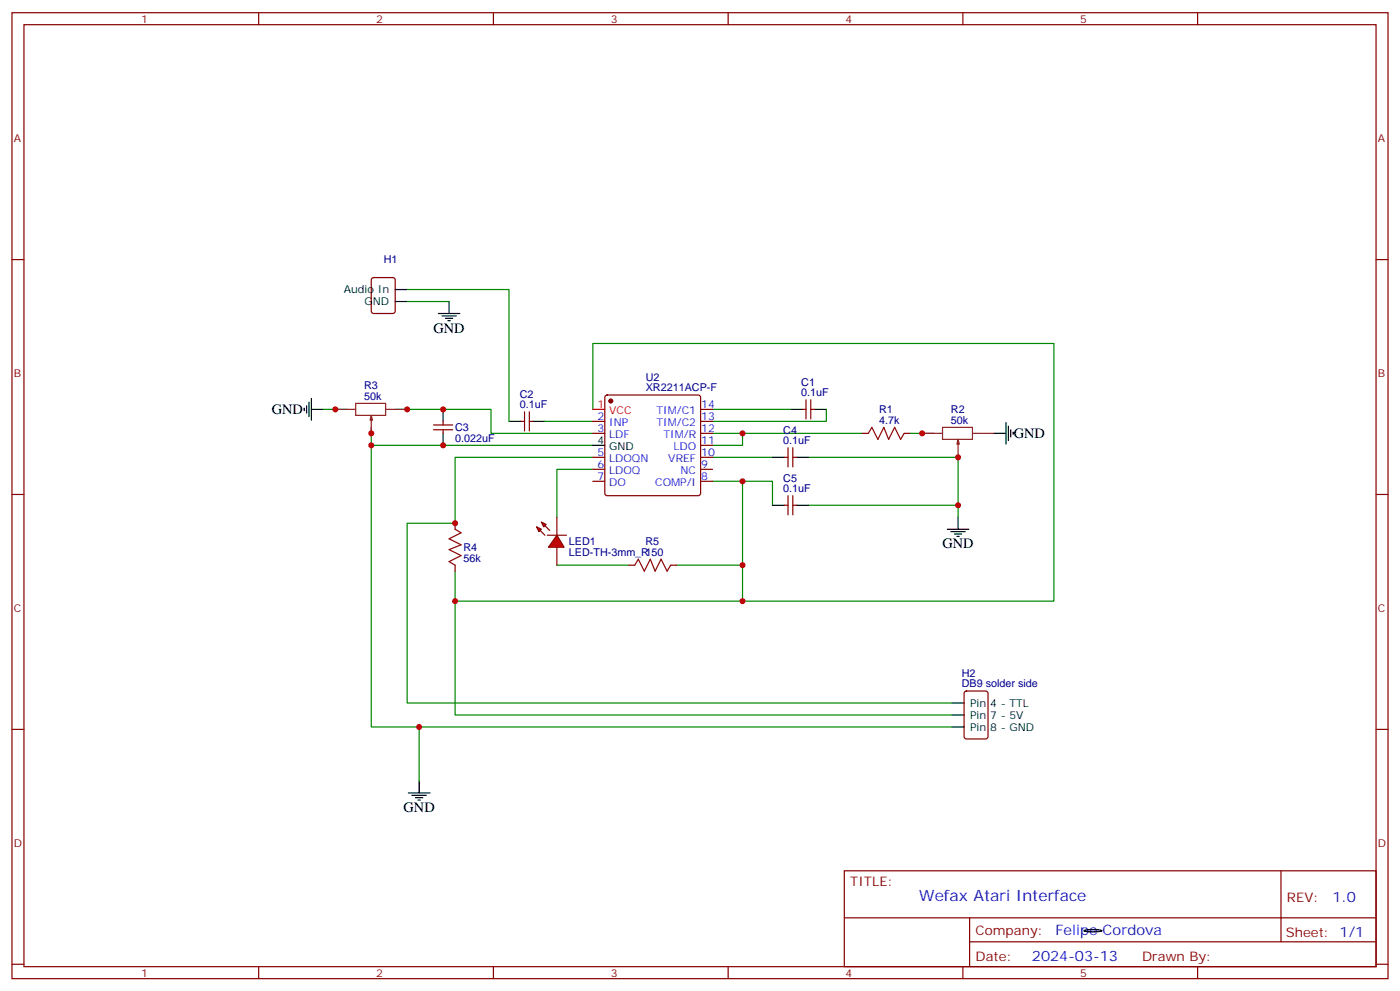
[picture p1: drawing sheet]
<svg xmlns="http://www.w3.org/2000/svg" width="412mm" height="292mm" viewBox="0 0 412 292" stroke-linecap="round" stroke-linejoin="round" font-family="sans-serif">
<g fill="none" stroke="#870000" stroke-width=".35">
<path d="M3.5 3.7h405.4v284.4h-405.4zM7.1 7.3h398.2v277.3h-398.2zM76.2 3.7v3.6M145.3 3.7v3.6M214.5 3.7v3.6M283.6 3.7v3.6M352.8 3.7v3.6M3.5 76.4h3.6M405.3 76.4h3.6M109.6 81.9l.5-.2h5.6l.7 .4v9.5l-.4 .6-5.9 .1-.7-.5v-9.4zM237.4 117.7v5.6M238.8 117.7v5.6"/>
<path d="M127.7 126.5h5.6M127.7 125.1h5.6M130.5 124v1.1M130.5 126.5v1.1M153.5 124h1M154.5 121.2v5.7M155.9 121.2v5.7M155.9 124h1.1M231.1 134.6h1M232.1 131.8v5.6M233.5 131.8v5.6M233.5 134.6h1.1"/>
<path d="M236.4 120.5h1M238.8 120.5h1.1M254 127.6h1.8M266.3 127.6h1.8M3.5 145.6h3.6M134.1 154v1.8M231.1 148.7h1M232.1 145.9v5.7M233.5 145.9v5.7M233.5 148.7h1.1M405.3 145.6h3.6M134.1 166.4v1.7"/>
<path d="M185.2 166.4h1.8M197.6 166.4h1.7M3.5 214.7h3.6M284.2 203.6l.5-.2h5.6l.7 .4v13l-.4 .7h-5.9l-.7-.4v-13zM405.3 214.7h3.6M248.7 256.3h156.6v28.3h-156.6zM377.3 256.4v20.8M248.7 270.2h156.5M285.6 277.2h119.6M285.6 270.2v14.1M3.5 283.8h3.6M76.2 284.6v3.5"/>
<path d="M145.3 284.6v3.5M214.5 284.6v3.5M283.6 284.6v3.5M352.8 284.6v3.5M405.3 283.8h3.6"/>
</g>
<g fill="none" stroke="#000" stroke-width=".35">
<path d="M116.4 85.2h3.5M116.4 88.8h3.5M129.1 92.3h6.4M130.2 93h4.2M131.2 93.7h2.1M131.9 94.4h.7M132.3 88.8v3.5M90.3 119.5v2.1M91 118.4v4.2M91.7 117.3v6.4M89.6 120.2v.7M91.7 120.5h3.5"/>
<path d="M130.5 120.5v3.5M130.5 127.6v3.5M149.9 124h3.6M157 124h3.5M227.5 134.6h3.6M232.8 120.5h3.6M234.6 134.6h3.5M239.9 120.5h3.5M292.8 127.6h3.5M296.3 124.4v6.3M297 125.4v4.3M297.7 126.5v2.1"/>
<path d="M298.4 127.2v.7M227.5 148.7h3.6M234.6 148.7h3.5M279 155.8h6.4M280.1 156.5h4.2M281.2 157.2h2.1M281.9 157.9h.7M282.2 152.3v3.5M280.5 214h3.5M280.5 206.9h3.5M280.5 210.5h3.5M120.3 233.4h6.3"/>
<path d="M121.4 234.1h4.2M122.4 234.8h2.1M123.1 235.5h.7M123.5 229.9v3.5M319.3 274a10.1 10.1 0 0 1 5.3 0 10.1 10.1 0 0 1-5.3 0z"/>
</g>
<g fill="none" stroke="#008700" stroke-width=".35">
<path d="M119.9 85.2h30v38.8M119.9 88.8h12.4M95.2 120.5h7.1M109.4 125.8v88.2h171.1M109.4 131.1h65.2M116.4 120.5h28.2v7.1h30M160.5 124h14.1M174.6 120.5v-19.4h135.8v75.9h-91.7v-10.6M174.6 138.1h-10.6v14.2M174.6 134.6h-40.5v19.4h-14.2v52.9h160.6M209.9 120.5h22.9M209.9 127.6h44.1"/>
<path d="M209.9 134.6h17.6M218.7 127.6v3.5h-8.8M238.1 134.6h44.1v14.1M243.4 120.5v3.5h-33.5M271.6 127.6h3.6M209.9 141.7h17.6v7M218.7 141.7v24.7h-19.4M238.1 148.7h44.1v3.6M134.1 168.1v8.9h84.6M134.1 177v33.5h146.4M164 166.4h21.2M123.5 214v15.9"/>
</g>
<path d="M255.8 127.6l1-1.8 1.8 3.5 1.7-3.5 1.5 3.5 1.7-3.5 1.8 3.5 1-1.7M134.1 155.8l1.7 1-3.5 1.8 3.5 1.8-3.5 1.4 3.5 1.7-3.5 1.8 1.8 1.1M187 166.4l1-1.8 1.8 3.5 1.8-3.5 1.4 3.5 1.7-3.5 1.8 3.5 1.1-1.7" fill="none" stroke="#a10000" stroke-width=".35"/>
<g fill="#f00" stroke="#870000" stroke-width=".35">
<path d="M164 157.6l2.2 3.5h-4.6z"/>
<path d="M161.2 157.6h5.7z"/>
</g>
<g fill="#870000" stroke="#870000" stroke-width=".35">
<path d="M159.1 156.1l1.4 1.5z"/>
<path d="M160.5 154.7l1.4 1.4z"/>
</g>
<g fill="#f00" stroke="#870000" stroke-width=".35">
<path d="M158 155.1l1.5 .7-.8 .7z"/>
<path d="M159.5 153.7l1.4 .7-.7 .7z"/>
</g>
<g fill="none" stroke="#870000" stroke-width=".35">
<path d="M178.4 116.5l.5-.2h26.8l.5 .2 .2 .5v28.2l-.3 .5-.4 .2h-26.8l-.5-.2-.2-.5v-28.2zM174.6 124h3.6M174.6 127.6h3.6M174.6 134.6h3.6M174.6 138.1h3.6M206.4 124h3.5M206.4 127.6h3.5M206.4 134.6h3.5M206.4 138.1h3.5M206.4 131.1h3.5M206.4 120.5h3.5M164 152.3v5.3"/>
<path d="M174.6 141.7h3.6M206.4 141.7h3.5M164 161.1v5.3"/>
</g>
<circle cx="179.9" cy="118" r=".53" fill="#870000" stroke="#870000" stroke-width=".35"/>
<path d="M174.6 120.5h3.6" fill="none" stroke="#f00" stroke-width=".35"/>
<path d="M174.6 131.1h3.6" fill="none" stroke="#000" stroke-width=".35"/>
<path d="M104.8 118.7h8.8v3.6h-8.8zM98.8 120.5h6M109.4 122.3v5.3M113.6 120.5h6.3M271.6 127.6h6M277.6 125.8h8.9v3.5h-8.9zM282.2 129.3v5.3M286.5 127.6h6.3" fill="none" stroke="#8c2424" stroke-width=".35"/>
<g fill="#8c2424" stroke="#8c2424" stroke-width=".35">
<path d="M109.4 122.3l.3 1.4h-.7z"/>
<path d="M282.2 129.3l.4 1.4h-.7z"/>
</g>
<path d="M268.1 127.6h3.5" fill="none" stroke="#008700" stroke-width=".35"/>
<g fill="#c00">
<circle cx="218.7" cy="141.7" r=".88"/>
<circle cx="218.7" cy="166.4" r=".88"/>
<circle cx="218.7" cy="177" r=".88"/>
<circle cx="134.1" cy="177" r=".88"/>
<circle cx="123.5" cy="214" r=".88"/>
<circle cx="218.7" cy="127.6" r=".88"/>
<circle cx="130.5" cy="131.1" r=".88"/>
<circle cx="134.1" cy="154" r=".88"/>
<circle cx="130.5" cy="120.5" r=".88"/>
<circle cx="109.4" cy="131.1" r=".88"/>
<circle cx="119.9" cy="120.5" r=".88"/>
<circle cx="109.4" cy="127.6" r=".88"/>
<circle cx="98.8" cy="120.5" r=".88"/>
<circle cx="282.2" cy="148.7" r=".88"/>
<circle cx="271.6" cy="127.6" r=".88"/>
<circle cx="282.2" cy="134.6" r=".88"/>
</g>
<text font-size="4.6" fill="#00f" x="270.8" y="265.4">Wefax Atari Interface</text>
<g font-size="4.2">
<text x="127.7" y="97.9">GND</text>
<text x="80.1" y="121.9">GND</text>
<text x="298.6" y="129">GND</text>
<text x="277.6" y="161.4">GND</text>
<text x="118.9" y="239">GND</text>
</g>
<g font-size="4.2" fill="#00f">
<text x="392.5" y="265.6">1.0</text>
<text x="310.9" y="275.2">Felipe Cordova</text>
<text x="304" y="283">2024-03-13</text>
</g>
<g font-size="3.9" fill="#800">
<text x="250.5" y="260.9">TITLE:</text>
<text x="379.1" y="265.6">REV:</text>
<text x="287.4" y="275.1">Company:</text>
<text x="378.7" y="275.7">Sheet: 1/1</text>
<text x="287.4" y="282.8">Date:</text>
<text x="336.4" y="282.9">Drawn By:</text>
</g>
<g font-size="3.2" fill="#800">
<text x="41.6" y="6.7">1</text>
<text x="110.8" y="6.7">2</text>
<text x="179.9" y="6.7">3</text>
<text x="249.1" y="6.7">4</text>
<text x="318.2" y="6.7">5</text>
<text x="4.1" y="41.8">A</text>
<text x="405.9" y="41.8">A</text>
<text x="4.1" y="111">B</text>
<text x="405.9" y="111">B</text>
<text x="4.1" y="180.1">C</text>
<text x="405.9" y="180.1">C</text>
<text x="4.1" y="249.3">D</text>
<text x="405.9" y="249.3">D</text>
<text x="41.6" y="287.5">1</text>
<text x="110.8" y="287.5">2</text>
<text x="179.9" y="287.5">3</text>
<text x="249.1" y="287.5">4</text>
<text x="318.2" y="287.5">5</text>
</g>
<g font-size="3.2" fill="#000080">
<text x="113.1" y="77.5">H1</text>
<text x="190.2" y="112.2">U2</text>
<text x="236" y="113.5">C1</text>
<text x="107.3" y="117.7">50k</text>
<text x="107.3" y="114.5">R3</text>
<text x="153.1" y="117">C2</text>
<text x="190.2" y="115.2">XR2211ACP-F</text>
<text x="236" y="116.6">0.1uF</text>
<text x="153.1" y="120.2">0.1uF</text>
<text x="258.9" y="124.7">4.7k</text>
<text x="258.9" y="121.6">R1</text>
<text x="280.1" y="124.7">50k</text>
<text x="280.1" y="121.6">R2</text>
<text x="134.1" y="130.1">0.022uF</text>
<text x="134.1" y="126.9">C3</text>
<text x="230.7" y="130.7">0.1uF</text>
<text x="230.7" y="127.6">C4</text>
<text x="230.7" y="141.7">C5</text>
<text x="230.7" y="144.9">0.1uF</text>
<text x="167.6" y="160.4">LED1</text>
<text x="190.2" y="160.4">R5</text>
<text x="136.5" y="165.4">56k</text>
<text x="136.5" y="162.2">R4</text>
<text x="167.6" y="163.6">LED-TH-3mm_R150</text>
<text x="283.3" y="202.4">DB9 solder side</text>
<text x="283.3" y="199.2">H2</text>
</g>
<g font-size="3.2">
<text x="101.3" y="86.3">Audio In</text>
<text x="107.4" y="89.8">GND</text>
<text x="176" y="130.7">4</text>
<text x="179.5" y="132.5">GND</text>
<text x="285.8" y="208">Pin 4 - TTL</text>
<text x="285.8" y="215.1">Pin 8 - GND</text>
<text x="285.8" y="211.5">Pin 7 - 5V</text>
</g>
<g font-size="3.2" fill="#f00">
<text x="176" y="120.2">1</text>
<text x="179.5" y="121.9">VCC</text>
</g>
<g font-size="3.2" fill="#00f">
<text x="176" y="123.7">2</text>
<text x="179.5" y="125.4">INP</text>
<text x="193.4" y="125.4">TIM/C2</text>
<text x="193.4" y="121.9">TIM/C1</text>
<text x="206.6" y="123.7">13</text>
<text x="206.6" y="120.2">14</text>
<text x="176" y="127.2">3</text>
<text x="179.5" y="129">LDF</text>
<text x="195.5" y="129">TIM/R</text>
<text x="206.6" y="130.7">11</text>
<text x="206.6" y="127.2">12</text>
<text x="176" y="134.3">5</text>
<text x="176" y="137.8">6</text>
<text x="179.5" y="136">LDOQN</text>
<text x="196.9" y="136">VREF</text>
<text x="198.4" y="132.5">LDO</text>
<text x="206.6" y="137.8">9</text>
<text x="206.6" y="134.3">10</text>
<text x="176" y="141.3">7</text>
<text x="179.5" y="139.6">LDOQ</text>
<text x="179.5" y="143.1">DO</text>
<text x="193" y="143.1">COMP/I</text>
<text x="200.5" y="139.6">NC</text>
<text x="206.6" y="141.3">8</text>
</g>
</svg>
